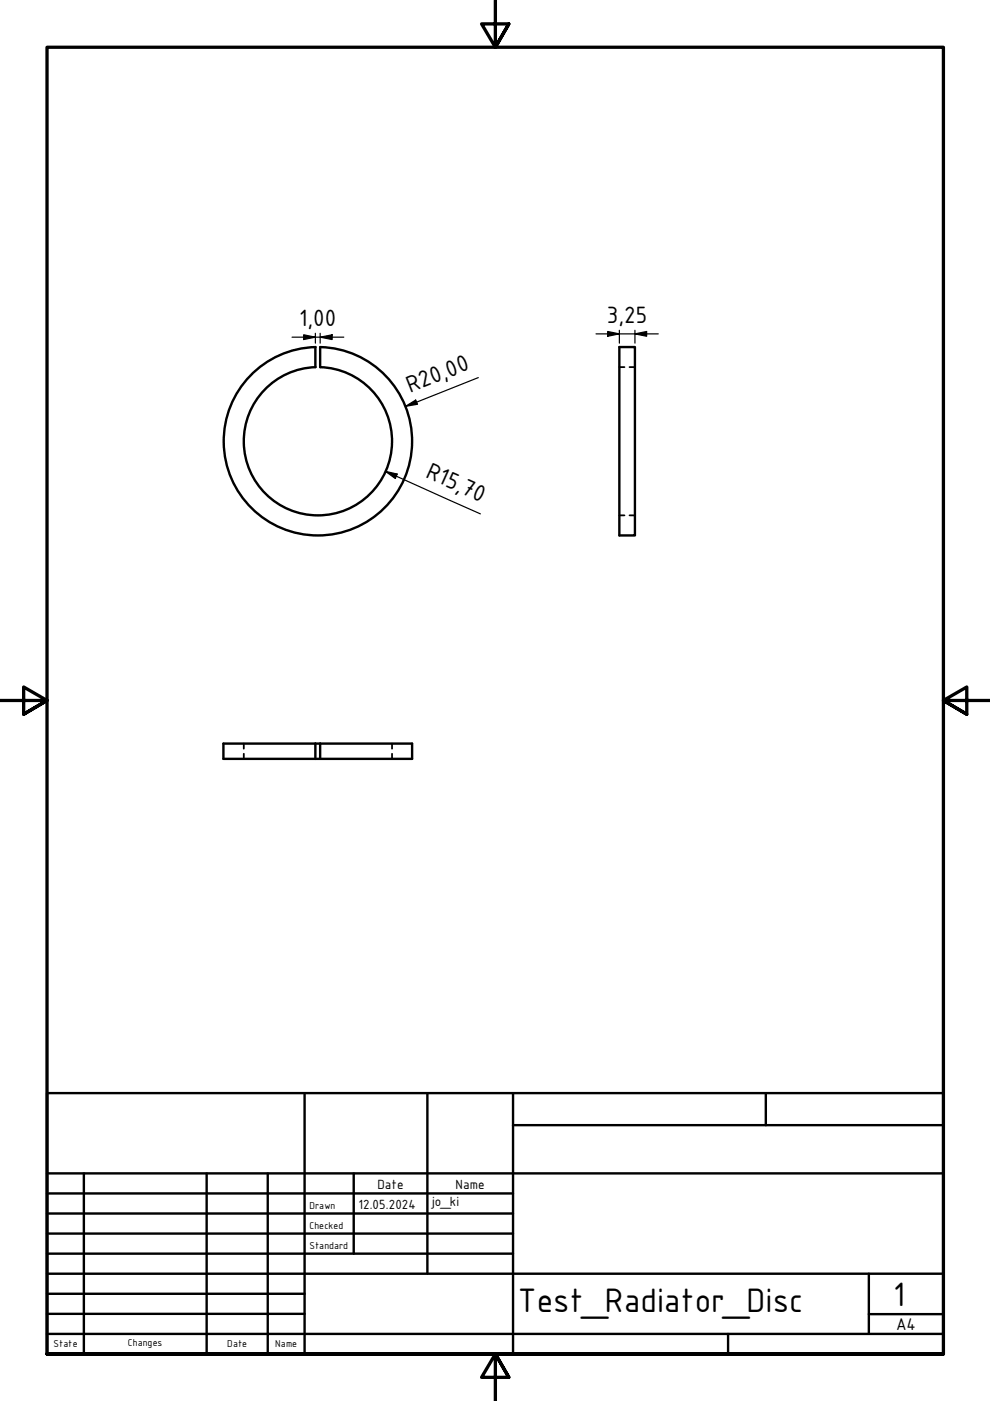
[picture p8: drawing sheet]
<svg xmlns="http://www.w3.org/2000/svg" width="210mm" height="297mm" viewBox="0 0 210 297" stroke-linecap="round" stroke-linejoin="round" font-family="sans-serif">
<!-- layer: Visible (ISO) -->
<path d="M66.9 73.6v4.2M66.9 77.8a15.7 15.7 0 0 0-13 23.8 15.7 15.7 0 0 0 27 0 15.7 15.7 0 0 0-13-23.8M66.9 73.6a20 20 0 0 0-16.7 30.1 20 20 0 0 0 34.4 0 20 20 0 0 0-16.7-30.1v4.2M131.3 73.6h3.3v39.9h-3.3zM66.9 157.7v3.2M67.9 157.7v3.2h-1M66.9 160.9h-19.5v-3.2h40v3.2h-19.5" fill="none" stroke="#000" stroke-width=".51"/>
<!-- layer: Hidden (ISO) -->
<path d="M131.3 77.8h1.1M133.5 77.8h1.1M131.3 109.3h1.1M133.5 109.3h1.1M51.7 157.7v1M51.7 159.8v1.1M83.1 157.7v1M83.1 159.8v1.1" fill="none" stroke="#000" stroke-width=".38"/>
<!-- layer: Border (ISO) -->
<path d="M105 0v10l-2.9-4.9h5.8l-2.9 4.9 2.9-4.9M0 148.5h10l-5-2.8v5.7l5-2.9-5 2.9M210 148.5h-10l5-2.8v5.7l-5-2.9 5 2.9M10 287.1v-277.1h190v277.1h-190h190M107.9 292l-2.9-4.9 2.9 4.9h-5.8l2.9-4.9v9.9" fill="none" stroke="#000" stroke-width=".7"/>
<!-- layer: Title (ISO) -->
<g fill="none" stroke="#000" stroke-width=".51">
<path d="M10 231.8h190v55.3h-190zM64.6 231.8v55.3M90.6 231.8v38.3M108.8 238.6h91.2M108.8 231.8v55.3M162.4 231.8v6.8M10 253h98.8M10 257.3h98.8M10 248.8h190M17.8 248.8v38.3M43.8 248.8v38.3M56.8 248.8v38.3"/>
<path d="M75 248.8v17M10 261.5h98.8M10 265.8h98.8M10 270.1h190M10 274.3h54.6M10 278.6h54.6M184.2 278.6h15.8M184.2 270.1v12.7M10 282.8h190M154.4 282.8v4.3"/>
</g>
<!-- layer: Dimension (ISO) -->
<g fill="none" stroke="#000" stroke-width=".25">
<path d="M61.9 71.5h11M64.4 71l2.5 .5-2.5 .5zM66.9 70.7v2.1M67.9 71.5l2.5-.5v1zM67.9 70.7v2.1M126.4 70.8h13.2M128.8 70.3l2.5 .5-2.5 .5zM131.3 70v2.8M134.6 70.8l2.5-.5v1zM134.6 70v2.8M81.7 99.9l2.5 .6-.4 1zM81.7 99.9l20.2 9.1"/>
<path d="M86 86.2l2.1-1.4 .4 .9zM101.4 80.1l-15.4 6.1"/>
</g>
<g fill="#000">
<path d="M64.4 71l2.5 .5-2.5 .5z" fill-rule="evenodd"/>
<path d="M67.9 71.5l2.5-.5v1z" fill-rule="evenodd"/>
<path d="M128.8 70.3l2.5 .5-2.5 .5z" fill-rule="evenodd"/>
<path d="M134.6 70.8l2.5-.5v1z" fill-rule="evenodd"/>
<path d="M86 86.2l2.1-1.4 .4 .9z" fill-rule="evenodd"/>
<path d="M81.7 99.9l2.5 .6-.4 1z" fill-rule="evenodd"/>
</g>
<g font-size="7.7">
<text x="109.8" y="278.2">Test_Radiator_Disc</text>
<text x="189.4" y="276.8">1</text>
</g>
<g font-size="5.4">
<text x="63.4" y="69.2">1,00</text>
<text x="128.7" y="68.5">3,25</text>
<text x="86.9" y="83.3" transform="rotate(-22 86.9 83.3)">R20,00</text>
<text x="90.1" y="101.1" transform="rotate(24 90.1 101.1)">R15,70</text>
</g>
<text font-size="3.9" x="190" y="282">A4</text>
<g font-size="3">
<text x="76" y="256.3">12.05.2024</text>
<text x="80" y="252">Date</text>
<text x="91.6" y="255.7">jo_ki</text>
<text x="96.6" y="252">Name</text>
</g>
<g font-size="2.3">
<text x="65.6" y="256.3">Drawn</text>
<text x="65.6" y="260.5">Checked</text>
<text x="65.6" y="264.8">Standard</text>
<text x="11.4" y="285.7">State</text>
<text x="27.1" y="285.4">Changes</text>
<text x="48.2" y="285.7">Date</text>
<text x="58.4" y="285.7">Name</text>
</g>
</svg>
